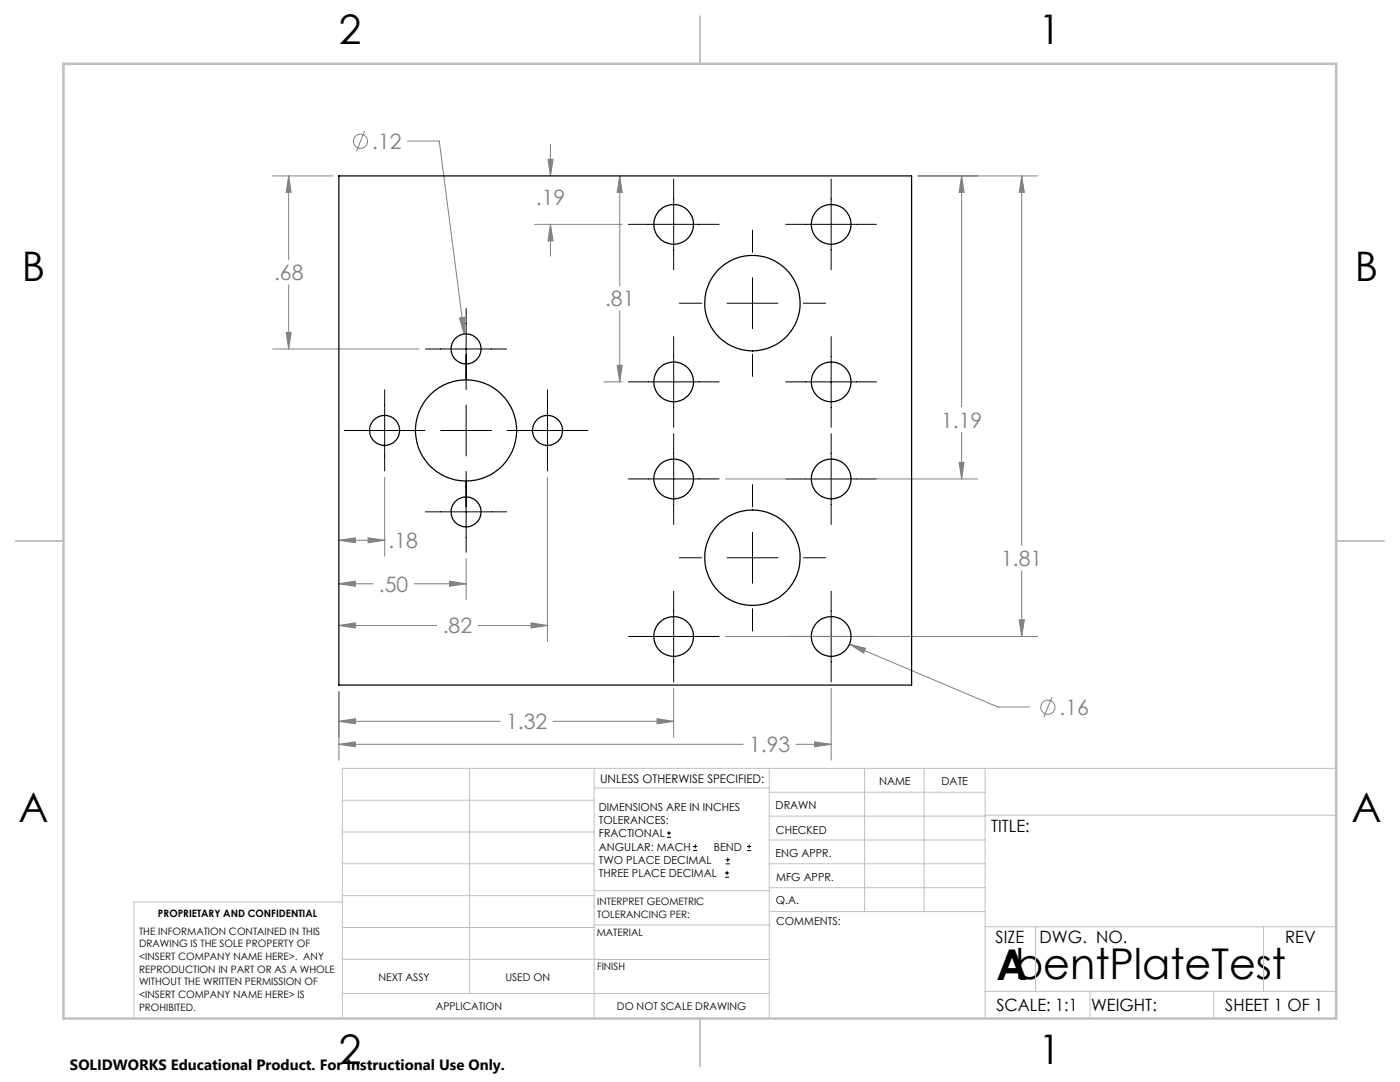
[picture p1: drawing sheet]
<svg xmlns="http://www.w3.org/2000/svg" width="279mm" height="216mm" viewBox="0 0 279 216" stroke-linecap="round" stroke-linejoin="round" font-family="sans-serif">
<g fill="none" stroke="#808080" stroke-width=".2">
<path d="M54.4 35.1h12M57.6 35.1l.5 3.3h-1zM57.6 35.1v16.7M72.7 26.2l-1.5 4M81.3 28.2h6.4l4.9 38.4M109.4 31.8h1l-.5 3.3zM109.9 28.8v6.3M123.7 35.1l.5 3.3h-1zM123.7 35.1v21.9M183.2 35.1h23.9M191.9 35.1l.5 3.3h-1zM191.9 35.1v46.1"/>
<path d="M203.9 35.1l.5 3.3h-1zM203.9 35.1v73.7M57.6 56.9v12.7M106.7 44.8h17.4M109.9 44.8l.5 3.3h-1zM109.9 44.8v6.3M54.4 69.6h29.2M57.1 66.3h1l-.5 3.3zM91.7 63.4l1-.1-.1 3.3zM120.5 76.2h3.6M123.2 72.9h1l-.5 3.3zM123.7 62v14.2"/>
<path d="M76.8 95.2v15.8M109.3 95.2v32.8M144.8 95.6h50.3M191.4 92.3h1l-.5 3.3zM191.9 86.3v9.3M67.6 107.8l3.3-.5v1zM67.6 116.5l3.3-.5v1zM67.6 107.8h9.2M67.6 116.5h6.8M73.4 107.3l3.4 .5-3.4 .5zM76.8 107.8h.1M82.7 116.5h10.3"/>
<path d="M89.7 116l3.3 .5-3.3 .5zM93 111.5v8.2M203.9 113.9v13.1M67.6 124.8l3.3-.5v1zM67.6 124.8h19.6M67.6 138v13.7M95.4 124.8h13.9M106 124.3l3.3 .5-3.3 .5zM134.4 137.3v9.8M144.8 127h62.3M165.9 137.3v14.4M169.5 128.6l3.3 .8-.4 .9z"/>
<path d="M169.5 128.6l29.6 12.5h6.4M203.4 123.7h1l-.5 3.3zM209.9 139.1l-1.6 4M67.6 143.9l3.3-.5v1zM67.6 148.5l3.3-.5v1zM67.6 143.9h32.2M67.6 148.5h80.7M110.3 143.9h24.1M131.1 143.4l3.3 .5-3.3 .5zM158.9 148.5h7M162.6 148l3.3 .5-3.3 .5z"/>
<circle cx="72" cy="28.2" r="1.41"/>
<circle cx="209.1" cy="141.1" r="1.41"/>
</g>
<g fill="none" stroke="#000" stroke-width=".2">
<path d="M134.4 35.7v18.1M165.9 35.7v18.1M125.4 44.8h18.1M150.2 45.9v4.4M150.2 55.4v10.2M156.8 44.8h18.1M76.8 77.8v16.2M84.9 69.6h16.2M93 61.6v16.1M109.3 77.8v16.2M125.4 76.2h18.1M134.4 67.2v18.1"/>
<path d="M135.6 60.5h4.4M145.1 60.5h10.2M150.2 70.7v4.4M156.8 76.2h18.1M160.3 60.5h4.5M165.9 67.2v18.1M68.7 85.9h16.1M87.9 85.9h10.2M93 80.8v10.2M93 94.1v16.1M101.2 85.9h16.1M125.4 95.6h18.1"/>
<path d="M134.4 86.5v18.1M150.2 96.7v4.4M156.8 95.6h18.1M165.9 86.5v18.1M84.9 102.1h16.2M134.4 118v18.1M135.6 111.3h4.4M145.1 111.3h10.2M150.2 106.2v10.2M160.3 111.3h4.5M165.9 118v18.1M125.4 127h18.1"/>
<path d="M150.2 121.5v4.4M156.8 127h18.1M133.1 167.1h.8M133.1 166.2h.8M133.5 165.8v.9M138.3 169.7h.8M138.3 168.9h.8M138.7 168.5v.8M144.7 175h.8M144.7 174.2h.8M144.8 172.4h.9M144.8 171.6h.9"/>
<path d="M145.1 173.8v.8M145.2 171.1v.9M149.1 169.7h.8M149.1 168.9h.8M149.5 168.5v.8"/>
</g>
<g fill="none" stroke="#c0c0c0" stroke-width=".2">
<path d="M68.3 159.7h50.3M93.7 153.3v44.9M118.6 153.3v49.9M118.6 157.2h34.9M153.5 153.3v49.9M153.5 158.1h43.1M172.5 153.3v28.6M184.4 153.3v28.6M196.6 153.3v49.9M266.7 153.3h-198.4v49.9M68.3 178.7h50.3M68.3 172.4h50.3"/>
<path d="M68.3 166h50.3M68.3 180h-41.6v23.2M118.6 177.7h35M153.5 167.6h43.1M153.5 162.8h43.1M153.5 172.4h43.1M153.5 177.1h43.1M196.6 162.7h70.1M68.3 198.2h85.2M68.3 191.4l85.2 .1M68.3 185.1h50.3M118.6 184.6h35"/>
<path d="M153.6 181.9h43M196.6 197.8h70.1M196.6 184.9h70.1M206.7 184.9v12.9M217.5 197.8v5.4M242.2 197.8v5.4M252.2 184.9v12.9"/>
</g>
<path d="M139.7 3.2v9.5M3.1 107.9h9.6M266.7 107.9h9.5M139.7 203.2v9.6" fill="none" stroke="#c0c0c0" stroke-width=".25"/>
<path d="M12.7 12.7h254v190.5h-254z" fill="none" stroke="#c0c0c0" stroke-width=".5"/>
<path d="M73.4 107.3l3.4 .5-3.4 .5zM67.6 107.8l3.3-.5v1zM89.7 116l3.3 .5-3.3 .5zM67.6 116.5l3.3-.5v1zM67.6 124.8l3.3-.5v1zM106 124.3l3.3 .5-3.3 .5zM67.6 143.9l3.3-.5v1zM131.1 143.4l3.3 .5-3.3 .5zM67.6 148.5l3.3-.5v1zM162.6 148l3.3 .5-3.3 .5zM57.1 66.3h1l-.5 3.3zM57.6 35.1l.5 3.3h-1zM109.9 44.8l.5 3.3h-1zM109.4 31.8h1l-.5 3.3zM123.2 72.9h1l-.5 3.3zM123.7 35.1l.5 3.3h-1zM191.9 35.1l.5 3.3h-1zM191.4 92.3h1l-.5 3.3zM203.9 35.1l.5 3.3h-1zM203.4 123.7h1l-.5 3.3zM169.5 128.6l2.9 1.7 .4-.9zM91.7 63.4l.9 3.2 .1-3.3z" fill="#808080"/>
<g fill="none" stroke="#000" stroke-width=".25">
<path d="M67.6 35.1h114.3v101.6h-114.3z"/>
<circle cx="134.4" cy="44.8" r="4"/>
<circle cx="165.9" cy="44.8" r="4"/>
<circle cx="93" cy="69.6" r="3"/>
<circle cx="134.4" cy="76.2" r="4"/>
<circle cx="150.2" cy="60.5" r="9.5"/>
<circle cx="165.9" cy="76.2" r="4"/>
<circle cx="76.7" cy="85.9" r="3"/>
<circle cx="93" cy="85.9" r="10.1"/>
<circle cx="109.3" cy="85.9" r="3"/>
<circle cx="134.4" cy="95.6" r="4"/>
<circle cx="165.9" cy="95.6" r="4"/>
<circle cx="93" cy="102.1" r="2.99"/>
<circle cx="150.2" cy="111.3" r="9.5"/>
<circle cx="134.4" cy="127" r="4"/>
<circle cx="165.9" cy="127" r="4"/>
</g>
<text font-size="8.5" x="198.9" y="195.5">AbentPlateTest</text>
<g font-size="8.1">
<text x="67.6" y="8.9">2</text>
<text x="207.3" y="8.9">1</text>
<text x="4.4" y="56.2">B</text>
<text x="270.4" y="56.2">B</text>
<text x="3.7" y="164.1">A</text>
<text x="269.7" y="164.1">A</text>
<text x="67.6" y="212.4">2</text>
<text x="207.3" y="212.4">1</text>
</g>
<g font-size="4.2" fill="#808080">
<text x="74.3" y="29.7">.12</text>
<text x="106.9" y="40.9">.19</text>
<text x="54.7" y="55.9">.68</text>
<text x="120.7" y="61.1">.81</text>
<text x="187.8" y="85.3">1.19</text>
<text x="77.6" y="109.4">.18</text>
<text x="199.8" y="112.9">1.81</text>
<text x="75.6" y="118.1">.50</text>
<text x="88.4" y="126.4">.82</text>
<text x="211.5" y="142.6">.16</text>
<text x="101" y="145.5">1.32</text>
<text x="149.5" y="150.1">1.93</text>
</g>
<g font-size="3.4">
<text x="197.8" y="166">TITLE:</text>
<text x="198.7" y="188.1">SIZE</text>
<text x="207.5" y="188.1">DWG. NO.</text>
<text x="256.5" y="188.2">REV</text>
<text x="198.8" y="201.7">SCALE: 1:1</text>
<text x="217.7" y="201.8">WEIGHT:</text>
<text x="244.5" y="201.7">SHEET 1 OF 1</text>
</g>
<text font-size="3" x="14" y="213.5">SOLIDWORKS Educational Product. For Instructional Use Only.</text>
<text font-size="2.4" x="119.8" y="156.2">UNLESS OTHERWISE SPECIFIED:</text>
<g font-size="2.2">
<text x="119.5" y="161.8">DIMENSIONS ARE IN INCHES</text>
<text x="154.8" y="161.4">DRAWN</text>
<text x="175.4" y="156.6">NAME</text>
<text x="187.9" y="156.7">DATE</text>
<text x="119.5" y="164.4">TOLERANCES:</text>
<text x="119.5" y="167.1">FRACTIONAL</text>
<text x="154.9" y="166.3">CHECKED</text>
<text x="119.5" y="169.7">ANGULAR: MACH</text>
<text x="119.5" y="172.4">TWO PLACE DECIMAL</text>
<text x="142.5" y="169.7">BEND</text>
<text x="154.8" y="171">ENG APPR.</text>
<text x="119.5" y="175">THREE PLACE DECIMAL</text>
<text x="154.9" y="175.7">MFG APPR.</text>
<text x="154.9" y="180.4">Q.A.</text>
<text x="154.9" y="184.6">COMMENTS:</text>
</g>
<g font-size="2.1">
<text x="75.5" y="195.7">NEXT ASSY</text>
<text x="100.9" y="195.7">USED ON</text>
<text x="86.9" y="201.5">APPLICATION</text>
<text x="123.1" y="201.6">DO NOT SCALE DRAWING</text>
</g>
<g font-size="2">
<text x="31.5" y="182.9">PROPRIETARY AND CONFIDENTIAL</text>
<text x="119.2" y="180.6">INTERPRET GEOMETRIC</text>
<text x="119.2" y="183.1">TOLERANCING PER:</text>
<text x="27.8" y="186.5">THE INFORMATION CONTAINED IN THIS</text>
<text x="27.8" y="189">DRAWING IS THE SOLE PROPERTY OF</text>
<text x="27.8" y="191.6">&lt;INSERT COMPANY NAME HERE&gt;. ANY</text>
<text x="119.1" y="186.7">MATERIAL</text>
<text x="27.8" y="194.1">REPRODUCTION IN PART OR AS A WHOLE</text>
<text x="27.8" y="196.6">WITHOUT THE WRITTEN PERMISSION OF</text>
<text x="119.1" y="193.5">FINISH</text>
<text x="27.8" y="199.1">&lt;INSERT COMPANY NAME HERE&gt; IS</text>
<text x="27.8" y="201.7">PROHIBITED.</text>
</g>
</svg>
